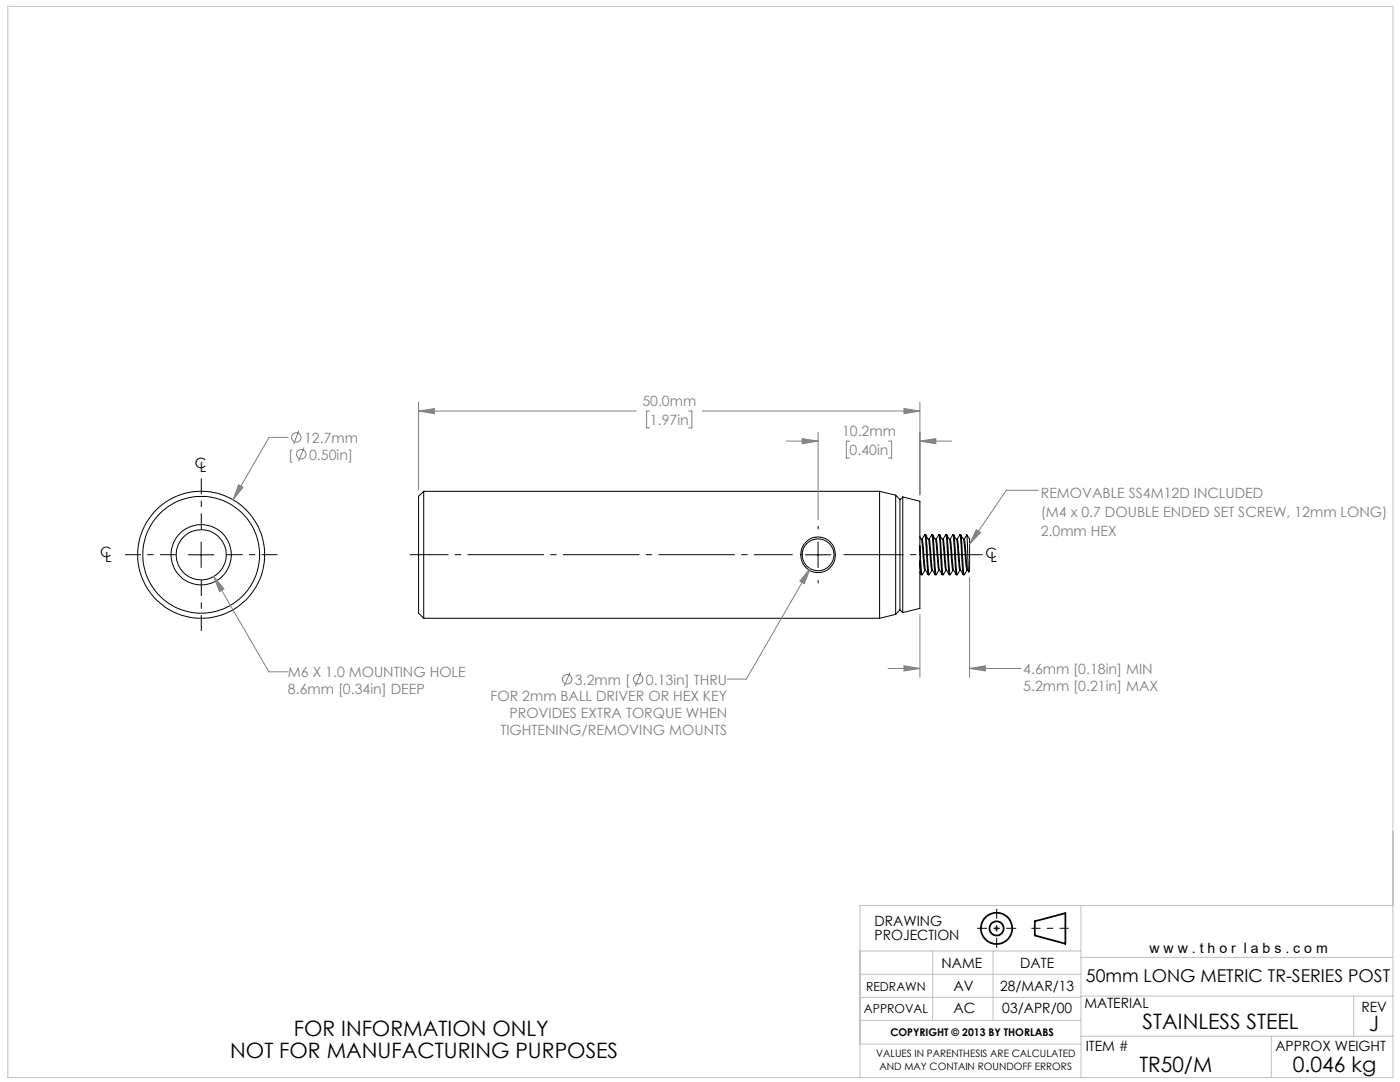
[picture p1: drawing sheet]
<svg xmlns="http://www.w3.org/2000/svg" width="279mm" height="216mm" viewBox="0 0 279 216" stroke-linecap="round" stroke-linejoin="round" font-family="sans-serif">
<g fill="none" stroke="#000" stroke-width=".35">
<path d="M206.5 183.8l6.1-1.6v6.1l-6.1-1.6z"/>
<circle cx="198.9" cy="185.2" r="3.1"/>
<circle cx="198.9" cy="185.2" r="1.4"/>
</g>
<g fill="none" stroke="#808080" stroke-width=".2">
<path d="M47.6 96.7l.9 .5-2 2.5zM57.5 87.3h-3.8l-7.2 12.4M59.7 85.9l-1.1 2.7M60.7 89.3l-1.1 2.7M83.5 82l3.2-.5v1zM83.5 82h43.5M83.5 80.3v17.5M129.7 82h-.7v3.4h.7M137.4 82h.7v3.4h-.7M140.2 82h43.4M156.9 88h6.4M160.1 87.5l3.2 .5-3.2 .5z"/>
<path d="M163.3 86.3v17.4M169.5 88h-.6v3.4h.6M177.3 88h.6v3.4h-.6M180.4 81.5l3.2 .5-3.2 .5zM183.6 88l3.2-.5v1zM183.6 80.3v18.4M183.6 88h6.3M207.2 97.8h-6.4l-7.3 10.8M42.7 115l2 2.5-.9 .5zM42.7 115l11 19.1h3.8M161.7 113.5l-1.2 3-.9-.5zM161.7 113.5l-12.8 22h-3.8"/>
<path d="M193.5 115.2v19.9M194.8 105.7l.9 .6-2.2 2.3zM113.7 134.2l-1.1 2.7M127.9 134.2l-1.1 2.7M177.2 133.4h6.4M180.4 132.9l3.2 .5-3.2 .5zM183.6 122.7v12.4M193.5 133.4l3.2-.5v1zM193.5 133.4h10.3M198.4 185.2h1M198.5 184.9l.7 .7M198.9 184.7v1"/>
<path d="M199.2 184.9l-.7 .7"/>
<circle cx="59.1" cy="87.3" r=".94"/>
<circle cx="60.1" cy="90.6" r=".94"/>
<circle cx="113.2" cy="135.5" r=".95"/>
<circle cx="127.4" cy="135.5" r=".95"/>
</g>
<path d="M205.8 185.2h7.5" fill="none" stroke="#000" stroke-width=".2" stroke-dasharray="15.2 1.3 1.3 1.3" stroke-dashoffset="13.4" stroke-linecap="butt"/>
<path d="M195 185.2h7.8M198.9 181.3v7.8" fill="none" stroke="#000" stroke-width=".2" stroke-dasharray="15.2 1.3 1.3 1.3" stroke-dashoffset="13.2" stroke-linecap="butt"/>
<g fill="none" stroke="#c0c0c0" stroke-width=".2">
<path d="M1.6 1.3h276.4v213.7h-276.4zM171.6 189.8h44.1M171.6 199h44.1M171.6 194.4h44.1M186.1 189.8v13.8M198.2 189.8v13.8M215.7 198.8h62.3M215.7 180.7v34.3M215.7 191h62.3M270.2 198.8v8M278 180.7h-106.4v34.3M171.6 203.6h44.1"/>
<path d="M171.6 208.4h44.1M215.7 206.8h62.3M253.7 206.8v8.2"/>
</g>
<g fill="none" stroke="#000" stroke-width=".2">
<path d="M84.6 98v25.4M84.6 98l-1.1 1v23.3l1.1 1.1M84.6 98h90.9M175.5 98v25.4M175.5 98l3.3 .8M178.8 98.8v23.8M178.8 98.8l.8 .9M179.6 99.7v22M180.2 99.2v23M180.2 99.2l3.4 .8v21.4l-3.4 .8M180.2 99.2l-.6 .5M37.6 110.7h5.1"/>
<path d="M40.1 108.2v5M160.7 110.7h5.1M160.8 108.2a3.5 3.5 0 0 1 4.9 .1 3.5 3.5 0 0 1 0 4.8 3.5 3.5 0 0 1-4.9 .1 3.7 3.7 0 0 1 0-5zM163.3 108.2v5M183.6 107.1l.2 .5M183.6 111.9l.2 2.8M183.6 108.9l.4 5.8M183.6 114.2l.2 .5M183.9 107.6l.2 .2 .3 3.7a4.8 4.8 0 0 0 .8 3.2M183.9 107.6l.7 6.2M183.9 114.7h.1M184.5 106.7l-.5 .9"/>
<path d="M184.5 106.7l.2 1.1 .5 6.9M184.6 106.7h.1l.1 .2 .2 2 .4 5.8h-.2M184.7 106.7l.5 .9M184.7 113.8h-.1l-.6 .9M185.2 107.6h.2M185.2 107.6l.7 6.2M185.4 107.6l.4 3.9a4.8 4.8 0 0 0 .9 3.2M185.9 106.7l-.5 .9M185.9 113.8h.2M185.9 106.7l.8 8M185.9 106.7h.2M186 113.8l-.5 .9"/>
<path d="M186.1 106.7l.6 .9M186.1 106.7l.7 8M186.7 107.6h.1M186.7 107.6l.7 6.2M186.7 114.7h.1M186.8 107.6l.5 3.9a5.1 5.1 0 0 0 .7 3.2M187.3 106.7l-.5 .9M187.3 106.7a13.3 13.3 0 0 1 .4 4.3l.3 3.7M187.4 106.7h.1M187.5 106.7l.5 .9M187.5 113.8h-.1l-.5 .9M187.5 106.7l.7 8"/>
<path d="M188.1 107.6l.2 .2 .3 3.7a4.8 4.8 0 0 0 .8 3.2l-.6-8-.6 .9M188.1 107.6l.7 6.2M188.1 114.7h.1M188.8 106.7l.2 .1 .1 .4 .5 7.5M188.9 106.7l.5 .9M188.9 113.8h-.1l-.6 .9M189.5 114.7h.1M189.6 107.6l.4 3.9a4.8 4.8 0 0 0 .9 3.2M189.6 107.6h-.1l.6 6.2M190.1 106.7l-.5 .9M190.1 113.8h.2M190.1 106.7l.8 8"/>
<path d="M190.1 106.7h.2M190.2 113.8l-.5 .9M190.3 106.7l.6 .9M190.3 106.7l.7 8M190.9 107.6h.1M190.9 107.6l.7 6.2M190.9 114.7h.1M191.5 106.7l-.5 .9M191.5 106.7a13.3 13.3 0 0 1 .4 4.3l.3 3.7a5.9 5.9 0 0 1-.8-3.8l-.4-3.3M191.6 106.7h.1M191.7 106.7l.6 .9M191.7 113.8h-.1l-.5 .9"/>
<path d="M191.7 106.7l.7 8h-.1M192.3 107.6h.1l.1 .2 .3 3.7a4.6 4.6 0 0 0 .5 2.6M192.3 107.6l.7 6.2M192.9 106.7l-.5 .9M192.9 106.7l.4 7.4M192.9 106.7l.6 .8v6.4l-.2 .2M193.1 113.8h-.1l-.5 .9M84.6 123.4h90.9M178.8 122.6l-3.3 .8M179.6 121.7l-.8 .9M179.6 121.7l.6 .5"/>
<circle cx="40.1" cy="110.7" r="12.7"/>
<circle cx="40.1" cy="110.7" r="5"/>
<circle cx="40.2" cy="110.7" r="6"/>
<circle cx="40.2" cy="110.7" r="11.7"/>
<circle cx="163.3" cy="110.7" r="3.2"/>
</g>
<path d="M163.3 105.6v-.6M163.3 115.8v.6" fill="none" stroke="#000" stroke-width=".2" stroke-dasharray="15.2 1.3 1.3 1.3" stroke-linecap="butt"/>
<path d="M158.2 110.7h-76.4" fill="none" stroke="#000" stroke-width=".2" stroke-dasharray="15.2 1.3 1.3 1.3" stroke-dashoffset="7.5" stroke-linecap="butt"/>
<path d="M168.4 110.7h27.7" fill="none" stroke="#000" stroke-width=".2" stroke-dasharray="15.2 1.3 1.3 1.3" stroke-dashoffset="3.3" stroke-linecap="butt"/>
<path d="M35.1 110.7h-10.1M40.2 105.6v-10.1M40.2 115.8v10.1M45.3 110.7h10.1" fill="none" stroke="#000" stroke-width=".2" stroke-dasharray="15.2 1.3 1.3 1.3" stroke-dashoffset="12.1" stroke-linecap="butt"/>
<g fill="#808080">
<path d="M194.8 105.7l.9 .6-2.2 2.3z"/>
<path d="M180.4 132.9l3.2 .5-3.2 .5zM193.5 133.4l3.2-.5v1zM183.6 88l3.2-.5v1zM160.1 87.5l3.2 .5-3.2 .5zM180.4 81.5l3.2 .5-3.2 .5zM83.5 82l3.2-.5v1zM161.7 113.5l-2.1 2.5 .9 .5zM47.6 96.7l-1.1 3 2-2.5zM42.7 115l1.1 3 .9-.5z"/>
</g>
<g font-size="4.2">
<text x="58.6" y="206.8">FOR INFORMATION ONLY</text>
<text x="228" y="205.2">STAINLESS STEEL</text>
<text x="273.3" y="205.8">J</text>
<text x="45.9" y="211">NOT FOR MANUFACTURING PURPOSES</text>
<text x="227.4" y="213.9">TR50/M</text>
<text x="258" y="213.9">0.046 kg</text>
</g>
<text font-size="3.5" x="216.7" y="195.9">50mm LONG METRIC TR-SERIES POST</text>
<g font-size="2.8" fill="#808080">
<text x="128.2" y="81">50.0mm</text>
<text x="60.7" y="88.3">12.7mm</text>
<text x="129.7" y="84.8">1.97in</text>
<text x="168.1" y="87">10.2mm</text>
<text x="57.5" y="91.7">[</text>
<text x="61.7" y="91.7">0.50in]</text>
<text x="169.6" y="90.8">0.40in</text>
<text x="207.7" y="99.4">REMOVABLE SS4M12D INCLUDED</text>
<text x="207.7" y="103.2">(M4 x 0.7 DOUBLE ENDED SET SCREW, 12mm LONG)</text>
<text x="207.7" y="107">2.0mm HEX</text>
<text x="57.5" y="135.1">M6 X 1.0 MOUNTING HOLE</text>
<text x="114.8" y="136.6">3.2mm [</text>
<text x="128.9" y="136.6">0.13in] THRU</text>
<text x="204.2" y="134.4">4.6mm [0.18in] MIN</text>
<text x="204.2" y="137.8">5.2mm [0.21in] MAX</text>
<text x="57.5" y="138.5">8.6mm [0.34in] DEEP</text>
<text x="97.9" y="139.9">FOR 2mm BALL DRIVER OR HEX KEY</text>
<text x="101.7" y="143.3">PROVIDES EXTRA TORQUE WHEN</text>
<text x="99.9" y="146.7">TIGHTENING/REMOVING MOUNTS</text>
</g>
<g font-size="2.8">
<text x="38.9" y="93.5">C</text>
<text x="39.9" y="94.3">L</text>
<text x="20" y="111.2">C</text>
<text x="21" y="112">L</text>
<text x="196.7" y="111.4">C</text>
<text x="197.7" y="112.2">L</text>
<text x="174.5" y="184.8">DRAWING</text>
<text x="174.5" y="187.6">PROJECTION</text>
<text x="229.4" y="190.2">w w w . t h o r l a b s . c o m</text>
<text x="187.9" y="193.2">NAME</text>
<text x="190.3" y="197.7">AV</text>
<text x="199.6" y="197.7">28/MAR/13</text>
<text x="203.6" y="193.2">DATE</text>
<text x="190.3" y="202.2">AC</text>
<text x="200" y="202.2">03/APR/00</text>
<text x="216.4" y="201.2">MATERIAL</text>
<text x="271.7" y="201.8">REV</text>
<text x="216.7" y="209.7">ITEM #</text>
<text x="254.5" y="209.7">APPROX WEIGHT</text>
</g>
<g font-size="2.5">
<text x="172.9" y="197.7">REDRAWN</text>
<text x="172.4" y="202.2">APPROVAL</text>
</g>
<text font-size="2.1" x="177.7" y="206.8">COPYRIGHT © 2013 BY THORLABS</text>
<g font-size="2">
<text x="174.8" y="211">VALUES IN PARENTHESIS ARE CALCULATED</text>
<text x="175.5" y="213.5">AND MAY CONTAIN ROUNDOFF ERRORS</text>
</g>
</svg>
